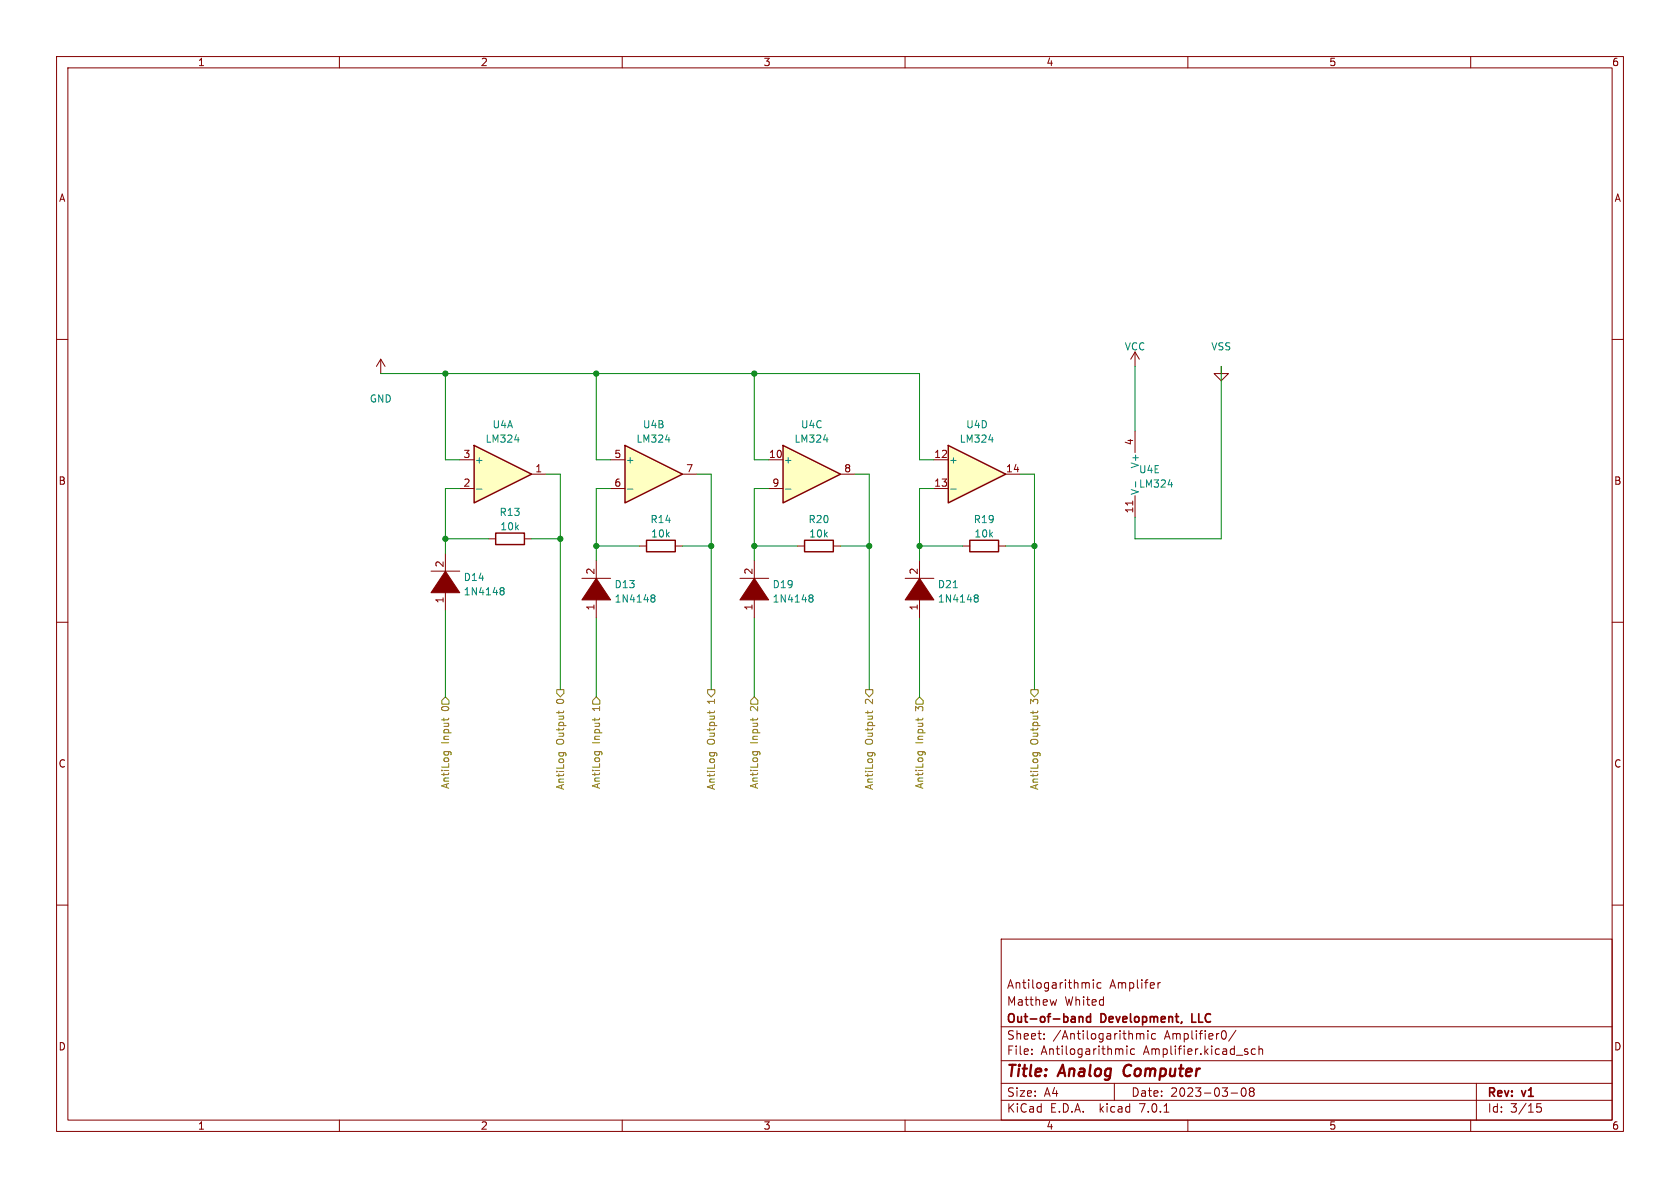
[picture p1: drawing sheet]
<svg xmlns="http://www.w3.org/2000/svg" width="297mm" height="210mm" viewBox="0 0 297 210" stroke-linecap="round" stroke-linejoin="round" font-family="sans-serif">
<g fill="none" stroke="#840000" stroke-width=".18">
<path d="M10 10h277v190h-277zM12 12h273v186h-273zM60 10v2M110 10v2M160 10v2M210 10v2M260 10v2M10 60h2M285 60h2M67.3 63.5l-.8 1.3M67.3 63.5v2.5M67.3 63.5l.8 1.3"/>
<path d="M78.7 97.8v3.8M86.4 95.3h1.2M92.7 95.3h1.3M10 110h2M76.2 101h5.1M78.7 104.1v3.9M285 110h2M10 160h2M285 160h2M177 166h108v32h-108zM186.8 176.7l-.3 1M192.4 173.7l.2 .2v.8"/>
<path d="M193.3 173.2v.1M193.3 173.7v1M194.6 173.8l-.4-.1-.3 .3v.4l.2 .2h.5M204.7 173.7v1M205.1 173.7l-.2 .1-.2 .2M60 198v2M110 198v2M160 198v2M177 194.5h108M177 191.5h108M177 187.5h108M177 181.5h108"/>
<path d="M182.4 186.3v.1M182.4 185.5v.1M184.6 183.6v.1M184.6 182.8v.1M197 191.5v3M198.3 185.4l.2 .2v.8M199.2 185.4v1M200.6 185.5l-.5-.1-.2 .3v.4l.1 .2h.6M201 182.8l.4-.1 .2 .2M201.6 182.9l.2-.2 .3 .1 .1 .9M201.6 182.9v.8M202.9 182.3h.1"/>
<path d="M202.9 182.2v.1M202.9 182.7v1M203 182.3h-.1M204.3 182.8l-.4-.1-.3 .3v.4l.1 .2h.6M205.8 196.6h.8M210 198v2M216.4 182.2a.94 .94 0 0 1 0 1.5M217.6 193.2h1.2M218.5 182.1l-1.3 2M219.6 192.4l.2-.1a.81 .81 0 0 1 .6 .6 .81 .81 0 0 1-.3 .8l-.2 .1a.81 .81 0 0 1-.6-.6 .81 .81 0 0 1 .3-.8zM221.1 192.9l-.2-.2 .2-.4h.3l.3 .3-.3 .3M221.1 192.9l-.2 .3v.5l.2 .1h.3l.3-.3-.1-.4-.2-.2"/>
<path d="M221.1 192.9h.3M221.9 185.5l-.4-.1-.3 .3v.4l.2 .2h.5M222.6 185.5l.2-.1 .3 .1 .1 .9M222.6 184.9v1.5M260 198v2M261 191.5v6.5M271.7 195.7h.5l.3 .3-.1 .5h-.7M271.7 195.1h.7"/>
</g>
<path d="M198.8 188.7l-.2 .7 .1 .4" fill="none" stroke="#840000" stroke-width=".4"/>
<path d="M190.8 179.7v1M190.8 179.8l.2-.1 .4 .1v.9M192.8 179.8l-.4-.1-.3 .3v.4l.1 .2h.6M192.8 179.2v1.5" fill="none" stroke="#840000" stroke-width=".3"/>
<path d="M87.6 94.2h5.1v2.1h-5.1z" fill="none" stroke="#840000" stroke-width=".25"/>
<path d="M78.7 101l2.6 3.8h-5.1z" fill="#840000" stroke="#840000" stroke-width=".18"/>
<path d="M88.6 103.9h.3l.2 .2-.2 .3M88.6 104.4h.3M88.9 104.4l.2 .3v.2l-.1 .2-.4 .1" fill="none" stroke="#008484" stroke-width=".18"/>
<path d="M110.5 78.7l10.1 5.1-10.1 5.1z" fill="#ffffc2"/>
<path d="M110.5 78.7l10.1 5.1-10.1 5.1z" fill="none" stroke="#840000" stroke-width=".25"/>
<path d="M107.9 81.3h2.6M107.9 86.4h2.6M120.6 83.8h2.6" fill="none" stroke="#840000" stroke-width=".18"/>
<path d="M117.7 77.7h.7M110.9 86.5h1" fill="none" stroke="#008484" stroke-width=".18"/>
<path d="M83.8 78.7l10.2 5.1-10.2 5.1z" fill="#ffffc2"/>
<path d="M83.8 78.7l10.2 5.1-10.2 5.1zM114.3 95.5h5.1v2h-5.1zM171.4 95.5h5.1v2h-5.1z" fill="none" stroke="#840000" stroke-width=".25"/>
<g fill="none" stroke="#840000" stroke-width=".18">
<path d="M81.3 86.4h2.5M81.3 81.3h2.5M94 83.8h2.5M105.4 99.1v3.8M113 96.5h1.3M119.4 96.5h1.2M133.3 99.1v3.8M170.2 96.5h1.2M176.5 96.5h1.3M102.9 102.2h5M105.4 105.4v3.8M130.8 102.2h5.1"/>
<path d="M133.3 105.4v3.8"/>
</g>
<path d="M91 77.7h.8M84.2 86.5h1M115.3 105.2h.3l.2 .2-.2 .3M115.3 105.7h.3M115.6 105.7l.2 .2v.3l-.1 .2h-.4M143.2 105.2h.3l.2 .2-.2 .3M143.2 105.7h.3M143.5 105.7l.2 .2v.3l-.1 .2h-.4" fill="none" stroke="#008484" stroke-width=".18"/>
<g fill="#840000" stroke="#840000" stroke-width=".18">
<path d="M105.4 102.2l2.5 3.8h-5z"/>
<path d="M133.3 102.2l2.6 3.8h-5.1z"/>
</g>
<path d="M138.4 78.7l10.2 5.1-10.2 5.1z" fill="#ffffc2"/>
<path d="M138.4 78.7l10.2 5.1-10.2 5.1zM142.2 95.5h5.1v2h-5.1z" fill="none" stroke="#840000" stroke-width=".25"/>
<g fill="none" stroke="#840000" stroke-width=".18">
<path d="M200.7 62.2v2.6M200.7 76.2v3.8M200.7 62.2l-.8 1.3M200.7 62.2l.7 1.3M215.9 64.8v1.2h1.3l-1.3 1.3-1.3-1.3h1.3M135.9 81.3h2.5M135.9 86.4h2.5M141 96.5h1.2M147.3 96.5h1.3M148.6 83.8h2.5M162.6 99.1v3.8M200.3 88.6v.7"/>
<path d="M200.7 87.6v3.8M160 102.2h5.1M162.6 105.4v3.8"/>
</g>
<path d="M145.6 77.7h.8M138.9 86.5h.9M200.8 85.1v1M206.5 85.7h.8M172.5 105.2h.2l.2 .2-.2 .3M172.5 105.7h.2M172.7 105.7l.2 .2v.3l-.1 .2h-.3" fill="none" stroke="#008484" stroke-width=".18"/>
<path d="M162.6 102.2l2.5 3.8h-5.1z" fill="#840000" stroke="#840000" stroke-width=".18"/>
<path d="M167.6 78.7l10.2 5.1-10.2 5.1z" fill="#ffffc2"/>
<path d="M167.6 78.7l10.2 5.1-10.2 5.1z" fill="none" stroke="#840000" stroke-width=".25"/>
<path d="M165.1 81.3h2.5M165.1 86.4h2.5M177.8 83.8h2.5" fill="none" stroke="#840000" stroke-width=".18"/>
<path d="M174.8 77.7h.8M168.1 86.5h.9" fill="none" stroke="#008484" stroke-width=".18"/>
<g fill="none" stroke="#848400" stroke-width=".18">
<path d="M78.5 132.9h1l.3 .2M78.5 126.9v.5M78.5 132.9v.3M78.7 123.2l.7 .6v.7h-1.3v-.7zM79.3 132.9v.3M79.3 126.9v.3M98.4 121.9h1.3v.7l-.6 .6-.7-.6zM98.8 133.1h1l.3 .2M98.8 125.7v.5M98.9 133.1l-.1 .3M99.6 133.1v.3M99.6 125.7v.2"/>
<path d="M105.2 132.9h1l.2 .2M105.2 126.9v.5M105.2 132.9v.3M105.4 123.2l.6 .6v.7h-1.2v-.7zM105.9 132.9l.1 .3M106 126.9l-.1 .3M125.1 121.9h1.3v.7l-.7 .6-.6-.6zM125.5 133.1h1l.2 .2M125.5 125.7v.5M125.5 133.1v.3M126.3 133.1v.3M126.3 125.7v.2"/>
<path d="M133.1 132.9h1l.3 .2M133.1 126.9v.5M133.2 132.9l-.1 .3M133.3 123.2l.7 .6v.7h-1.3v-.7zM133.9 132.9v.3M133.9 126.9v.3M153 121.9h1.3v.7l-.6 .6-.7-.6zM153.4 133.1h1l.3 .2M153.4 125.7v.5M153.5 133.1l-.1 .3M154.2 133.1l.1 .3M154.3 125.7l-.1 .2"/>
<path d="M162.3 132.9h1l.3 .2M162.3 126.9v.5M162.4 132.9l-.1 .3M162.6 123.2l.6 .6v.7h-1.3v-.7zM163.1 132.9v.3M163.1 126.9v.3M182.2 121.9h1.3v.7l-.6 .6-.7-.6zM182.6 133.1h1l.3 .2M182.6 125.7v.5M182.7 133.1l-.1 .3M183.4 133.1l.1 .3M183.5 125.7l-.1 .2"/>
</g>
<g fill="none" stroke="#008400" stroke-width=".18">
<path d="M67.3 66h95.3v15.3h2.5M78.7 66v15.3h2.6M105.4 66v15.3h2.5M133.3 66v15.3h2.6M200.7 64.8v11.4M215.9 64.8v30.5h-15.2v-3.9M78.7 95.3h7.7M81.3 86.4h-2.6v11.4M94 95.3h5.1M96.5 83.8h2.6v38.1M105.4 96.5h7.6M107.9 86.4h-2.5v12.7"/>
<path d="M120.6 96.5h5.1M123.2 83.8h2.5v38.1M133.3 96.5h7.7M135.9 86.4h-2.6v12.7M148.6 96.5h5.1M151.1 83.8h2.6v38.1M162.6 96.5h7.6M165.1 86.4h-2.5v12.7M177.8 96.5h5.1M180.3 83.8h2.6v38.1M78.7 108v15.2M105.4 109.2v14"/>
<path d="M133.3 109.2v14M162.6 109.2v14"/>
</g>
<g fill="#008400" stroke="#008400" stroke-width=".18">
<circle cx="78.7" cy="66" r=".46"/>
<circle cx="125.7" cy="96.5" r=".46"/>
<circle cx="105.4" cy="66" r=".46"/>
<circle cx="78.7" cy="95.3" r=".46"/>
<circle cx="99.1" cy="95.3" r=".46"/>
<circle cx="105.4" cy="96.5" r=".46"/>
<circle cx="162.6" cy="96.5" r=".46"/>
<circle cx="133.3" cy="96.5" r=".46"/>
<circle cx="133.3" cy="66" r=".46"/>
<circle cx="153.7" cy="96.5" r=".46"/>
<circle cx="182.9" cy="96.5" r=".46"/>
</g>
<g font-size="2.8" fill="#840000">
<text x="178" y="190.8">Title:</text>
<text x="187.4" y="190.8">Analog</text>
<text x="199.4" y="190.8">Computer</text>
</g>
<g font-size="2.1" fill="#840000">
<text x="178" y="177.9">Matthew</text>
<text x="178" y="174.9">Antilogarithmic</text>
<text x="188.2" y="177.9">Whited</text>
<text x="196.2" y="174.9">Amplifer</text>
<text x="178" y="183.9">Sheet:</text>
<text x="178" y="181.1">Out-of-band</text>
<text x="186.2" y="183.9">/Antilogarithmic</text>
<text x="194.7" y="181.1">Development,</text>
<text x="205.9" y="183.9">Amplifier0/</text>
<text x="211.3" y="181.1">LLC</text>
<text x="178" y="186.6">File:</text>
<text x="184" y="186.6">Antilogarithmic</text>
<text x="202.2" y="186.6">Amplifier.kicad_sch</text>
<text x="178" y="196.8">KiCad</text>
<text x="178" y="194">Size:</text>
<text x="184.6" y="194">A4</text>
<text x="185.7" y="196.8">E.D.A.</text>
<text x="194.4" y="196.8">kicad</text>
<text x="200" y="194">Date:</text>
<text x="201.5" y="196.8">7.0.1</text>
<text x="206.9" y="194">2023-03-08</text>
<text x="263" y="194.2">Rev:</text>
<text x="263" y="196.8">Id:</text>
<text x="267" y="196.8">3/15</text>
<text x="269.2" y="194.2">v1</text>
</g>
<g font-size="1.8" fill="#840000">
<text x="35" y="11.8">1</text>
<text x="85" y="11.8">2</text>
<text x="135" y="11.8">3</text>
<text x="185" y="11.8">4</text>
<text x="235" y="11.8">5</text>
<text x="285" y="11.8">6</text>
<text x="10.4" y="35.8">A</text>
<text x="285.4" y="35.8">A</text>
<text x="81.9" y="81">3</text>
<text x="94.6" y="83.6">1</text>
<text x="108.6" y="81">5</text>
<text x="121.3" y="83.6">7</text>
<text x="135.9" y="81">10</text>
<text x="149.2" y="83.6">8</text>
<text x="165.1" y="81">12</text>
<text x="177.8" y="83.6">14</text>
<text x="200.4" y="78.8" transform="rotate(-90 200.4 78.8)">4</text>
<text x="10.3" y="85.8">B</text>
<text x="81.9" y="86.1">2</text>
<text x="108.6" y="86.1">6</text>
<text x="136.5" y="86.1">9</text>
<text x="165.1" y="86.1">13</text>
<text x="285.3" y="85.8">B</text>
<text x="200.4" y="90.8" transform="rotate(-90 200.4 90.8)">11</text>
<text x="78.5" y="100.4" transform="rotate(-90 78.5 100.4)">2</text>
<text x="105.2" y="101.6" transform="rotate(-90 105.2 101.6)">2</text>
<text x="133.1" y="101.6" transform="rotate(-90 133.1 101.6)">2</text>
<text x="162.3" y="101.6" transform="rotate(-90 162.3 101.6)">2</text>
<text x="78.5" y="106.7" transform="rotate(-90 78.5 106.7)">1</text>
<text x="105.2" y="108" transform="rotate(-90 105.2 108)">1</text>
<text x="133.1" y="108" transform="rotate(-90 133.1 108)">1</text>
<text x="162.3" y="108" transform="rotate(-90 162.3 108)">1</text>
<text x="10.3" y="135.8">C</text>
<text x="285.3" y="135.8">C</text>
<text x="10.3" y="185.8">D</text>
<text x="285.3" y="185.8">D</text>
<text x="35" y="199.8">1</text>
<text x="85" y="199.8">2</text>
<text x="135" y="199.8">3</text>
<text x="185" y="199.8">4</text>
<text x="235" y="199.8">5</text>
<text x="285" y="199.8">6</text>
</g>
<g font-size="1.8" fill="#008484">
<text x="198.8" y="62.1">VCC</text>
<text x="214.1" y="62.1">VSS</text>
<text x="65.3" y="71.3">GND</text>
<text x="87" y="75.9">U4A</text>
<text x="113.6" y="75.9">U4B</text>
<text x="141.5" y="75.9">U4C</text>
<text x="170.8" y="75.9">U4D</text>
<text x="83.9" y="82.1">+</text>
<text x="85.8" y="78.4">LM324</text>
<text x="110.6" y="82.1">+</text>
<text x="112.5" y="78.4">LM324</text>
<text x="138.6" y="82.1">+</text>
<text x="140.4" y="78.4">LM324</text>
<text x="167.8" y="82.1">+</text>
<text x="169.6" y="78.4">LM324</text>
<text x="201.3" y="83.8">U4E</text>
<text x="201.5" y="82.9" transform="rotate(-90 201.5 82.9)">V+</text>
<text x="201.3" y="86.3">LM324</text>
<text x="201.5" y="87.5" transform="rotate(-90 201.5 87.5)">V-</text>
<text x="88.3" y="91.4">R13</text>
<text x="88.4" y="93.9">10k</text>
<text x="114.9" y="92.6">R14</text>
<text x="115.1" y="95.2">10k</text>
<text x="142.9" y="92.6">R20</text>
<text x="143" y="95.2">10k</text>
<text x="172.1" y="92.6">R19</text>
<text x="172.2" y="95.2">10k</text>
<text x="81.9" y="102.9">D14</text>
<text x="81.9" y="105.4">1N4148</text>
<text x="108.6" y="104.1">D13</text>
<text x="108.6" y="106.7">1N4148</text>
<text x="136.5" y="104.1">D19</text>
<text x="136.5" y="106.7">1N4148</text>
<text x="165.7" y="104.1">D21</text>
<text x="165.7" y="106.7">1N4148</text>
</g>
<g font-size="1.8" fill="#848400">
<text x="79.6" y="125.7" transform="rotate(-90 79.6 125.7)">0</text>
<text x="99.9" y="124.5" transform="rotate(-90 99.9 124.5)">0</text>
<text x="106.2" y="125.7" transform="rotate(-90 106.2 125.7)">1</text>
<text x="126.6" y="124.5" transform="rotate(-90 126.6 124.5)">1</text>
<text x="134.2" y="125.7" transform="rotate(-90 134.2 125.7)">2</text>
<text x="154.5" y="124.5" transform="rotate(-90 154.5 124.5)">2</text>
<text x="163.4" y="125.7" transform="rotate(-90 163.4 125.7)">3</text>
<text x="183.7" y="124.5" transform="rotate(-90 183.7 124.5)">3</text>
<text x="79.6" y="131.6" transform="rotate(-90 79.6 131.6)">Input</text>
<text x="99.9" y="131.8" transform="rotate(-90 99.9 131.8)">Output</text>
<text x="106.2" y="131.6" transform="rotate(-90 106.2 131.6)">Input</text>
<text x="126.6" y="131.8" transform="rotate(-90 126.6 131.8)">Output</text>
<text x="134.2" y="131.6" transform="rotate(-90 134.2 131.6)">Input</text>
<text x="154.5" y="131.8" transform="rotate(-90 154.5 131.8)">Output</text>
<text x="163.4" y="131.6" transform="rotate(-90 163.4 131.6)">Input</text>
<text x="183.7" y="131.8" transform="rotate(-90 183.7 131.8)">Output</text>
<text x="79.6" y="139.6" transform="rotate(-90 79.6 139.6)">AntiLog</text>
<text x="99.9" y="139.8" transform="rotate(-90 99.9 139.8)">AntiLog</text>
<text x="106.2" y="139.6" transform="rotate(-90 106.2 139.6)">AntiLog</text>
<text x="126.6" y="139.8" transform="rotate(-90 126.6 139.8)">AntiLog</text>
<text x="134.2" y="139.6" transform="rotate(-90 134.2 139.6)">AntiLog</text>
<text x="154.5" y="139.8" transform="rotate(-90 154.5 139.8)">AntiLog</text>
<text x="163.4" y="139.6" transform="rotate(-90 163.4 139.6)">AntiLog</text>
<text x="183.7" y="139.8" transform="rotate(-90 183.7 139.8)">AntiLog</text>
</g>
</svg>
